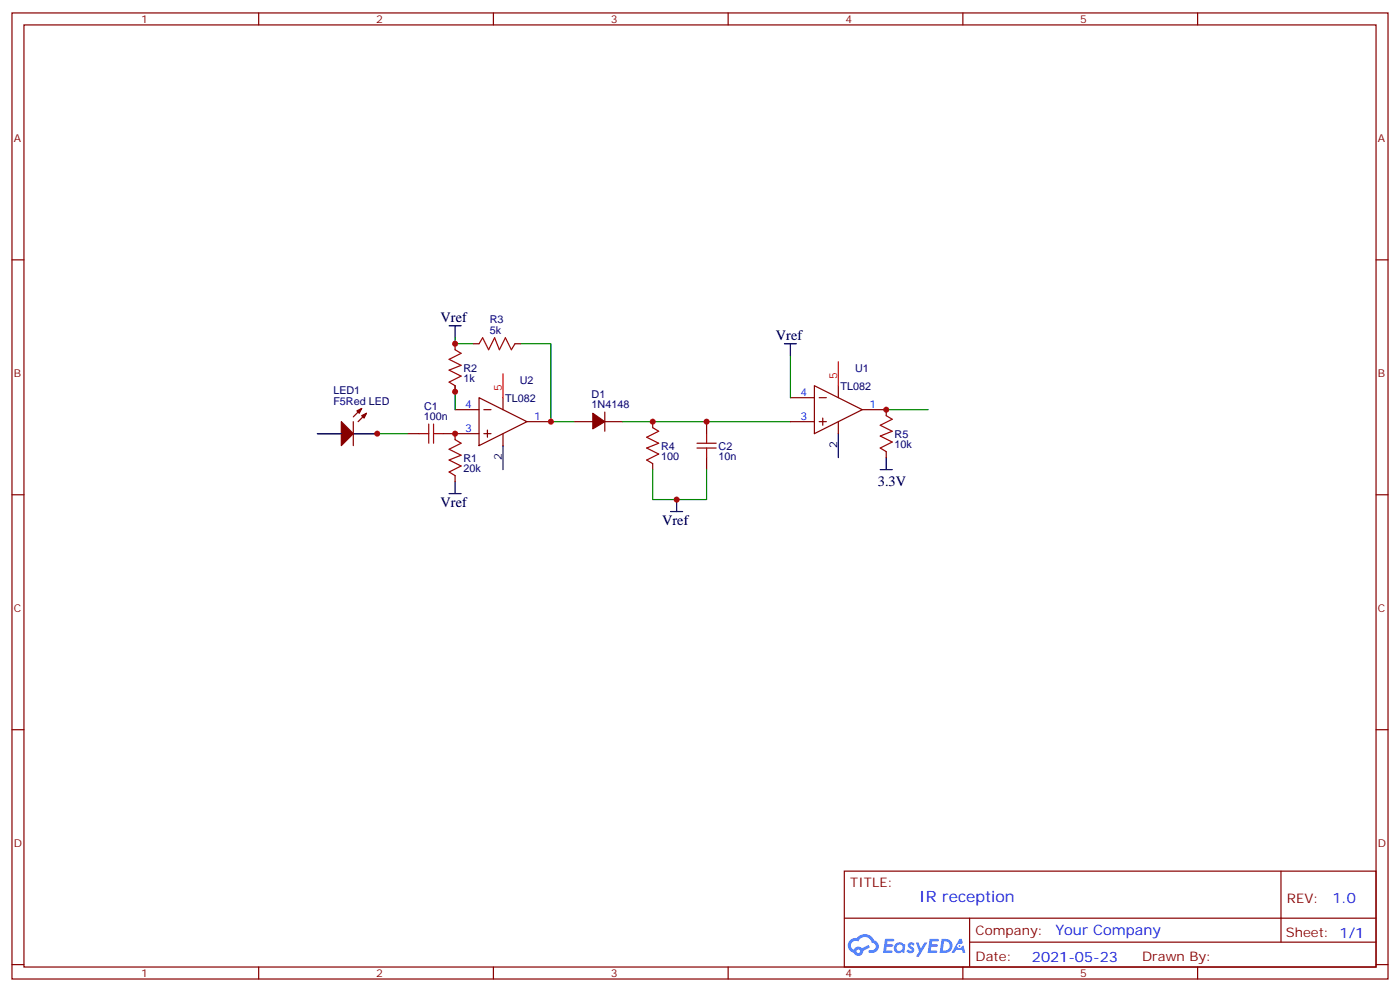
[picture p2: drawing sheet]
<svg xmlns="http://www.w3.org/2000/svg" width="412mm" height="292mm" viewBox="0 0 412 292" stroke-linecap="round" stroke-linejoin="round" font-family="sans-serif">
<g fill="none" stroke="#870000" stroke-width=".35">
<path d="M3.5 3.8h405.4v284.3h-405.4zM7.1 7.3h398.2v277.3h-398.2zM76.2 3.8v3.5M145.3 3.8v3.5M214.5 3.8v3.5M283.6 3.8v3.5M352.8 3.8v3.5M3.5 76.5h3.6M405.3 76.5h3.6M3.5 145.6h3.6M405.3 145.6h3.6M3.5 214.8h3.6"/>
<path d="M405.3 214.8h3.6M248.7 256.4h156.6v28.2h-156.6zM377.3 256.4v20.9M248.7 270.2h156.5M285.6 277.3h119.6M285.6 270.2v14.2M3.5 283.9h3.6M76.2 284.6v3.5M145.3 284.6v3.5M214.5 284.6v3.5M283.6 284.6v3.5M352.8 284.6v3.5"/>
<path d="M405.3 283.9h3.6"/>
</g>
<g fill="#5487ff">
<path d="M267.7 277.6a1.22 1.22 0 0 1 1.7 .2l-.4 .6a.47 .47 0 0 0-.3-.4 .47 .47 0 0 0-.5 .2l.1 .2a1.14 1.14 0 0 1 .8 1.8 1.14 1.14 0 0 1-1.9 0l-.2-.2 .5-.6 .7 .5a.29 .29 0 0 0 .3-.3 .29 .29 0 0 0-.2-.3 1.04 1.04 0 0 1-.6-1.7z"/>
<path d="M260.7 276.3h2.4l.3 .2-.2 .5-1.8 .1-.1 .8h1.5l.3 .4-.3 .4h-1.6l-.2 1.1h1.7l.2 .3-.2 .3-2.6 .1z"/>
<path d="M273.8 276.3h2.4l.3 .2-.1 .5-1.8 .1-.2 .8h1.6l.3 .4-.4 .4h-1.6l-.1 1.1h1.7l.2 .3-.2 .3-2.6 .1z"/>
<path d="M282.6 276.3h.7l.3 1.3-.6 .3a.69 .69 0 0 0-1 .3 .69 .69 0 0 0 .4 .9 .69 .69 0 0 0 .9-.6l.5-.2 .6 2.2h-.8l-.2-.9h-1.8l-.5 .9h-.8z"/>
<path d="M269.8 277.4h.8l.6 1.8 1.1-1.8h.9l-2.6 4.2h-.8l.9-1.5z"/>
<path d="M277.4 276.3l-.6 4.2h1.3a2.11 2.11 0 0 0 2.5-2.1 2.11 2.11 0 0 0-2.5-2.1zM278.1 277.1a1.39 1.39 0 0 1 1.7 1.4 1.39 1.39 0 0 1-1.8 1.3h-.3z"/>
<path d="M263.7 277.9a1.54 1.54 0 0 0-.1 2.2 1.54 1.54 0 0 0 2.2 .1l.6 .3 .3-2.3-.2-.3h-.4a1.49 1.49 0 0 0-2.4 0zM264 278.9a.94 .94 0 0 1 1.8 0 .94 .94 0 0 1-1.8 0z"/>
<path d="M250.4 276.7a2.18 2.18 0 0 0 1.1 3.7 1.44 1.44 0 0 0 1.6 .9 1.44 1.44 0 0 0 1.2-1.4l2-1.1-.5-.7-1.9 1a1.47 1.47 0 0 0-2.4 .4 1.39 1.39 0 0 1-.7-1.9 1.39 1.39 0 0 1 2-.5 2.12 2.12 0 0 1 2.2-1.3 2.12 2.12 0 0 1 1.9 1.7 1.14 1.14 0 0 1 1.1 1.4 1.14 1.14 0 0 1-1.7 .7 .43 .43 0 0 0-.5 .4 .43 .43 0 0 0 .4 .5 1.98 1.98 0 0 0 2.5-1.2 1.98 1.98 0 0 0-1.2-2.6 3.1 3.1 0 0 0-5.3-.6l-.9 .1zM252.3 280a.55 .55 0 0 1 1.1 0 .55 .55 0 0 1-1.1 0z"/>
<circle cx="282.6" cy="278.4" r=".26"/>
</g>
<g fill="none" stroke="#000" stroke-width=".35">
<path d="M132.3 95.9h3.5M134.1 95.9v3.5M231.1 101.2h3.5M232.8 101.2v3.5M93.5 127.6h7M104.1 127.6h7M148.2 131.2v7M246.9 127.6v7.1M259.3 138.2h3.5M261.1 134.7v3.5M132.3 145.3h3.5M134.1 141.7v3.6"/>
<path d="M197.6 150.6h3.5M199.3 147v3.6"/>
</g>
<g fill="#870000" stroke="#870000" stroke-width=".35">
<path d="M100.5 124.1l3.6 3.5-3.6 3.6z"/>
<path d="M106.5 122.3l1.4-.7-.7 1.4z"/>
<path d="M105.1 120.9l1.4-.7-.7 1.4z"/>
<path d="M174.6 121.6l3.6 2.5-3.6 2.1z"/>
</g>
<g fill="none" stroke="#870000" stroke-width=".35">
<path d="M134.1 101.2v1.7M134.1 113.5v1.8M139.3 101.2h1.8M141.1 117.1l14.1 7-14.1 7.1zM148.2 117.1v3.5M151.7 101.2h1.8M232.8 117.1h7.1M239.9 113.5l14.1 7.1-14.1 7zM241.3 117.1h2.1M246.9 113.5v3.6M104.1 124.1v7.1M106.5 120.2l-2.4 2.5"/>
<path d="M107.9 121.6l-2.4 2.5M119.9 127.6h3.6M130.5 127.6h10.6M134.1 127.6v1.8M134.1 140v1.7M134.1 120.6h7M142.5 127.6h2.1M142.5 120.6h2.1M143.6 126.6v2.1M148.2 127.6v3.6M155.2 124.1h7.1M169.3 124.1h5.3"/>
<path d="M178.2 124.1h5.2M178.2 121.3v5.6M192.3 124.1v1.8M192.3 136.5v1.7M208.1 124.1v3.5M208.1 134.7v3.5M232.8 124.1h7.1M241.3 124.1h2.1M242.4 123v2.2M246.9 124.1v3.5M254 120.6h7.1v1.7M261.1 132.9v1.8"/>
</g>
<g fill="none" stroke="#a10000" stroke-width=".35">
<path d="M134.1 102.9l1.7 1.1-3.5 1.8 3.5 1.7-3.5 1.4 3.5 1.8-3.5 1.8 1.8 1M141.1 101.2l1.1-1.8 1.7 3.5 1.8-3.5 1.4 3.5 1.8-3.5 1.7 3.5 1.1-1.7M123.5 127.6h2.8M126.3 124.8v5.7M127.7 127.6h2.8M127.7 124.8v5.7M134.1 129.4l1.7 1.1-3.5 1.7 3.5 1.8-3.5 1.4 3.5 1.8-3.5 1.7 1.8 1.1M192.3 125.9l1.7 1-3.5 1.8 3.5 1.8-3.5 1.4 3.5 1.7-3.5 1.8 1.8 1.1M205.3 131.9h5.7M205.3 130.5h5.7M208.1 127.6v2.9M208.1 131.9v2.8"/>
<path d="M261.1 122.3l1.7 1.1-3.5 1.8 3.5 1.7-3.5 1.4 3.5 1.8-3.5 1.8 1.8 1"/>
</g>
<path d="M134.1 99.4v1.8h5.2M134.1 113.5v7.1M153.5 101.2h8.8v22.9h7M232.8 104.7v12.4M111.1 127.6h8.8M183.4 124.1h49.4M192.3 138.2v8.8h15.8v-8.8M261.1 120.6h12.3" fill="none" stroke="#008700" stroke-width=".35"/>
<path d="M148.2 110v7.1M246.9 106.5v7" fill="none" stroke="#f00" stroke-width=".35"/>
<g fill="#c00">
<circle cx="111.1" cy="127.6" r=".88"/>
<circle cx="134.1" cy="127.6" r=".88"/>
<circle cx="134.1" cy="115.3" r=".88"/>
<circle cx="134.1" cy="101.2" r=".88"/>
<circle cx="162.3" cy="124.1" r=".88"/>
<circle cx="192.3" cy="124.1" r=".88"/>
<circle cx="199.3" cy="147" r=".88"/>
<circle cx="208.1" cy="124.1" r=".88"/>
<circle cx="261.1" cy="120.6" r=".88"/>
</g>
<text font-size="4.6" fill="#00f" x="270.8" y="265.4">IR reception</text>
<g font-size="4.2">
<text x="129.8" y="94.8">Vref</text>
<text x="228.6" y="100.1">Vref</text>
<text x="258.6" y="143.2">3.3V</text>
<text x="129.8" y="149.2">Vref</text>
<text x="195.1" y="154.4">Vref</text>
</g>
<g font-size="4.2" fill="#00f">
<text x="392.5" y="265.7">1.0</text>
<text x="310.9" y="275.2">Your Company</text>
<text x="304" y="283">2021-05-23</text>
</g>
<g font-size="3.9" fill="#800">
<text x="250.5" y="261">TITLE:</text>
<text x="379.1" y="265.7">REV:</text>
<text x="287.4" y="275.2">Company:</text>
<text x="378.7" y="275.8">Sheet: 1/1</text>
<text x="287.4" y="282.9">Date:</text>
<text x="336.4" y="282.9">Drawn By:</text>
</g>
<g font-size="3.2" fill="#800">
<text x="41.6" y="6.8">1</text>
<text x="110.8" y="6.8">2</text>
<text x="179.9" y="6.8">3</text>
<text x="249.1" y="6.8">4</text>
<text x="318.2" y="6.8">5</text>
<text x="4.1" y="41.9">A</text>
<text x="405.9" y="41.9">A</text>
<text x="4.1" y="111.1">B</text>
<text x="405.9" y="111.1">B</text>
<text x="4.1" y="180.2">C</text>
<text x="405.9" y="180.2">C</text>
<text x="4.1" y="249.3">D</text>
<text x="405.9" y="249.3">D</text>
<text x="41.6" y="287.6">1</text>
<text x="110.8" y="287.6">2</text>
<text x="179.9" y="287.6">3</text>
<text x="249.1" y="287.6">4</text>
<text x="318.2" y="287.6">5</text>
</g>
<g font-size="3.2" fill="#000080">
<text x="144.3" y="95.2">R3</text>
<text x="144.3" y="98.4">5k</text>
<text x="136.5" y="112.6">1k</text>
<text x="136.5" y="109.4">R2</text>
<text x="153.1" y="112.9">U2</text>
<text x="251.9" y="109.4">U1</text>
<text x="98.2" y="119.2">F5Red LED</text>
<text x="98.2" y="116">LED1</text>
<text x="148.8" y="118.2">TL082</text>
<text x="174.3" y="117.1">D1</text>
<text x="247.6" y="114.7">TL082</text>
<text x="124.9" y="123.8">100n</text>
<text x="124.9" y="120.6">C1</text>
<text x="174.3" y="120.2">1N4148</text>
<text x="263.5" y="132">10k</text>
<text x="263.5" y="128.8">R5</text>
<text x="136.5" y="135.8">R1</text>
<text x="194.7" y="135.5">100</text>
<text x="194.7" y="132.3">R4</text>
<text x="211.7" y="135.5">10n</text>
<text x="211.7" y="132.3">C2</text>
<text x="136.5" y="139">20k</text>
</g>
<g font-size="3.2" fill="#f00">
<text x="246.6" y="111.4" transform="rotate(-90 246.6 111.4)">5</text>
<text x="147.8" y="114.9" transform="rotate(-90 147.8 114.9)">5</text>
</g>
<g font-size="3.2" fill="#00f">
<text x="235.8" y="116.7">4</text>
<text x="137" y="120.2">4</text>
<text x="157.3" y="123.8">1</text>
<text x="235.8" y="123.8">3</text>
<text x="256.1" y="120.2">1</text>
<text x="137" y="127.3">3</text>
</g>
<g font-size="3.2">
<text x="246.6" y="131.8" transform="rotate(-90 246.6 131.8)">2</text>
<text x="147.8" y="135.3" transform="rotate(-90 147.8 135.3)">2</text>
</g>
</svg>
